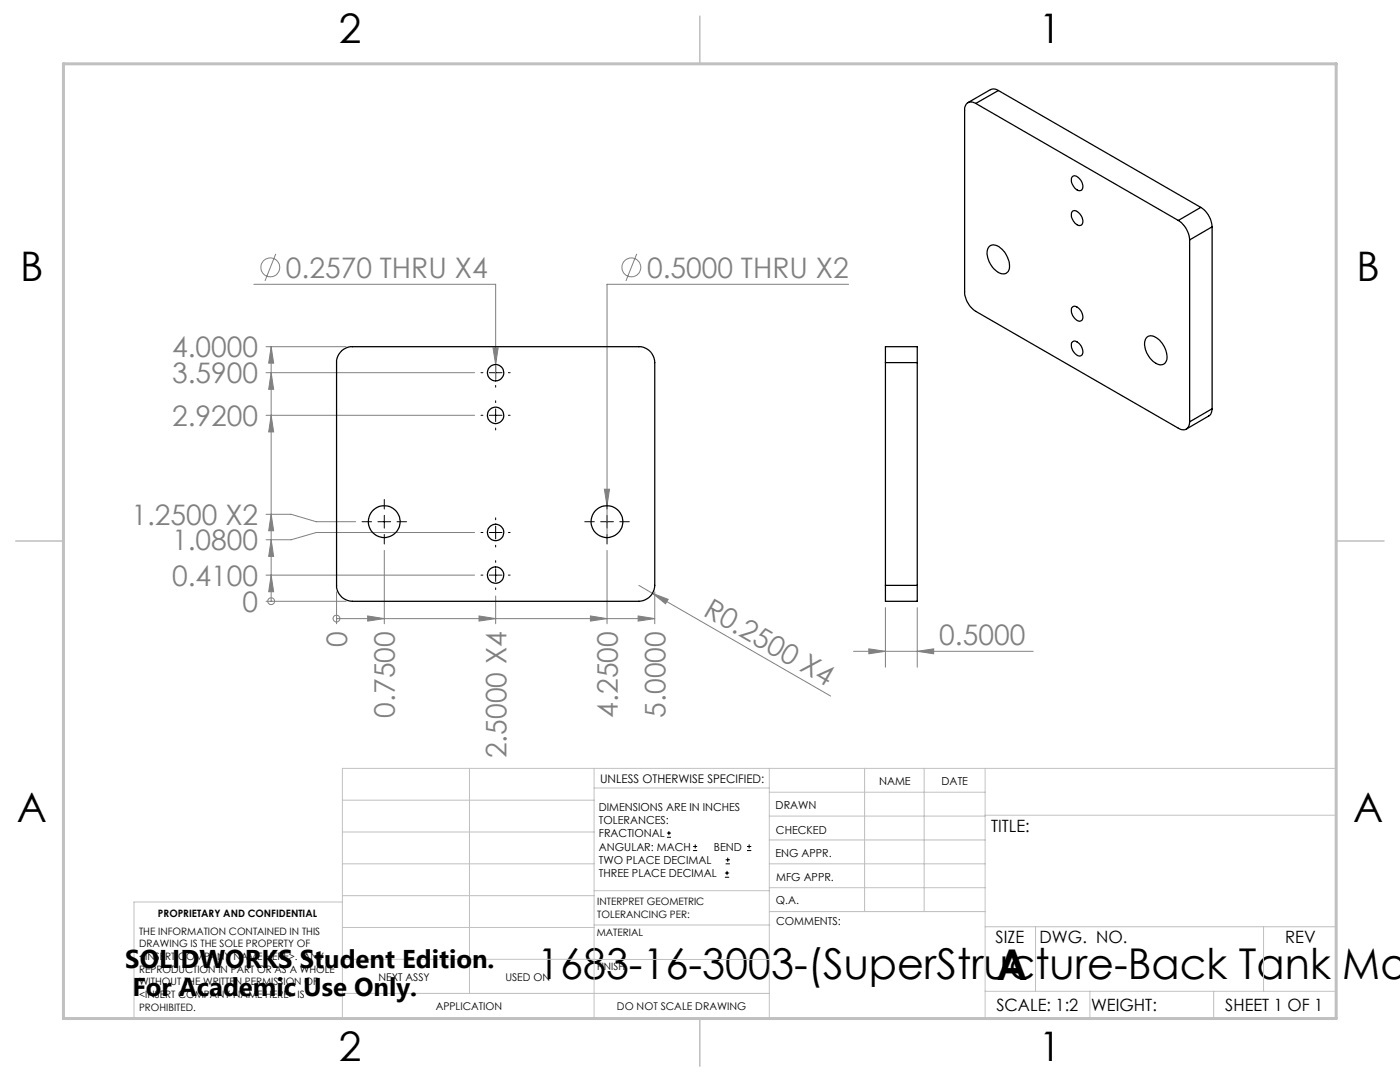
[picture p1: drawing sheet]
<svg xmlns="http://www.w3.org/2000/svg" width="279mm" height="216mm" viewBox="0 0 279 216" stroke-linecap="round" stroke-linejoin="round" font-family="sans-serif">
<g fill="none" stroke="#808080" stroke-width=".2">
<path d="M50.7 56.7h48.2v19.3M55 50.7l-2.1 5.4M127.1 50.7l-2.2 5.4M169.4 56.7h-48.3v50.6M53.1 74.4h41.6M53.1 69.2h16M54.1 69.2v50.8M54.1 74.4l.5 3.3h-1zM54.1 69.2l.5 3.3h-1zM98.4 69.4h1l-.5 3.3zM53.1 82.9h41.6M54.1 82.9l.5 3.3h-1z"/>
<path d="M120.6 97.6h1l-.5 3.3zM53.1 120h16M53.1 114.8h41.6M53.1 102.6h5l5 1.5h7.9M54.1 120h.1M54.1 114.8l.5 3.3h-1zM54.1 107.7l.5 3.3h-1zM54.1 102.6l.5 3.3h-1zM67.2 118.1v6.4M76.7 109.8v14.7M94.7 106.3h-31.6l-5 1.4h-5M98.9 118.9v5.6"/>
<path d="M121.1 109.8v14.7M127.5 116.8l2.7 1.6M130.2 118.4l3.2 1.2-.6 .9zM130.2 118.4l35.6 20.5M130.7 118.1v6.4M67.2 123.4h.1M67.2 123.4h63.5M73.4 122.9l3.3 .5-3.3 .5zM95.6 122.9l3.3 .5-3.3 .5zM117.8 122.9l3.3 .5-3.3 .5zM127.4 122.9l3.3 .5-3.3 .5zM170.4 130h35.8"/>
<path d="M173.4 129.5l3.3 .5-3.3 .5zM176.7 121.2v11.9M183.1 130l3.2-.5v1zM183.1 121.2v11.9"/>
<circle cx="53.9" cy="53.4" r="1.9"/>
<circle cx="126" cy="53.4" r="1.89"/>
<circle cx="54.1" cy="120" r=".68"/>
<circle cx="67.2" cy="123.4" r=".68"/>
</g>
<g fill="none" stroke="#000" stroke-width=".2">
<path d="M96 74.4h.4M97.6 74.4h2.6M98.9 71.5v.3M98.9 73.1v2.5M98.9 76.9v.4M98.9 80v.3M101.5 74.4h.3M76.7 99.7v1.9M96 82.9h.4M97.6 82.9h2.6M98.9 81.6v2.5M98.9 85.4v.4"/>
<path d="M101.5 82.9h.3M121.1 99.7v1.9M72.2 104.1h2M75.4 104.1h2.6M76.7 102.8v2.6M76.7 106.6v1.9M79.2 104.1h1.9M96 106.3h.4M96 114.8h.4M97.6 106.3h2.6M97.6 114.8h2.6M98.9 103.3v.4"/>
<path d="M98.9 105v2.5M98.9 108.8v.3M98.9 111.9v.3M98.9 113.5v2.5M98.9 117.3v.4M101.5 106.3h.3M101.5 114.8h.3M116.7 104.1h1.9M119.9 104.1h2.5M121.1 102.8v2.6M121.1 106.6v1.9M123.7 104.1h1.9"/>
<path d="M133.1 167.1h.8M133.1 166.2h.8M133.5 165.8v.9M138.3 169.7h.8M138.3 168.9h.8M138.7 168.5v.8M144.7 175h.8M144.7 174.2h.8M144.8 172.4h.9M144.8 171.6h.9M145.1 173.8v.8M145.2 171.1v.9"/>
<path d="M149.1 169.7h.8M149.1 168.9h.8M149.5 168.5v.8"/>
</g>
<g fill="none" stroke="#c0c0c0" stroke-width=".2">
<path d="M68.3 159.7h50.3M93.7 153.3v44.9M118.6 153.3v49.9M118.6 157.2h34.9M153.5 153.3v49.9M153.5 158.1h43.1M172.5 153.3v28.6M184.4 153.3v28.6M196.6 153.3v49.9M68.3 180h-41.6v23.2h240v-49.9h-198.4v49.9M68.3 178.7h50.3M68.3 172.4h50.3"/>
<path d="M68.3 166h50.3M118.6 177.7h35M153.5 167.6h43.1M153.5 162.8h43.1M153.5 172.4h43.1M153.5 177.1h43.1M196.6 162.7h70.1M68.3 198.2h85.2M68.3 191.4l85.2 .1M68.3 185.1h50.3M118.6 184.6h35M153.6 181.9h43"/>
<path d="M196.6 197.8h70.1M196.6 184.9h70.1M206.7 184.9v12.9M217.5 197.8v5.4M242.2 197.8v5.4M252.2 184.9v12.9"/>
</g>
<path d="M139.7 3.2v9.5M3.1 107.9h9.6M266.7 107.9h9.5M139.7 203.2v9.6" fill="none" stroke="#c0c0c0" stroke-width=".3"/>
<path d="M12.7 12.7h254v190.5h-254z" fill="none" stroke="#c0c0c0" stroke-width=".6"/>
<g fill="#808080">
<path d="M130.2 118.4l3.2 1.2-.6 .9z"/>
<path d="M54.1 114.8l.5 3.3h-1zM54.1 107.7l.5 3.3h-1zM54.1 102.6l.5 3.3h-1zM54.1 82.9l.5 3.3h-1zM54.1 74.4l.5 3.3h-1zM54.1 69.2l.5 3.3h-1z"/>
<path d="M73.4 122.9l3.3 .5-3.3 .5zM95.6 122.9l3.3 .5-3.3 .5zM117.8 122.9l3.3 .5-3.3 .5zM127.4 122.9l3.3 .5-3.3 .5z"/>
<path d="M120.6 97.6l.5 3.3 .5-3.3zM98.4 69.4l.5 3.3 .5-3.3zM173.4 129.5l3.3 .5-3.3 .5zM183.1 130l3.2-.5v1z"/>
</g>
<g fill="none" stroke="#000" stroke-width=".25">
<path d="M199.2 18.1l-.6-.3-.9 .1-4.6 2.6M199.2 18.1l-4.5 2.5M199.2 18.1l40.4 23.3M194.7 20.6a1.36 1.36 0 0 0-1.5-.1 1.36 1.36 0 0 0-.7 1.4v36.3a4.9 4.9 0 0 0 2.2 3.9l40.5 23.3a1.36 1.36 0 0 0 1.6 .2 1.36 1.36 0 0 0 .6-1.4M194.7 20.6l40.5 23.4M214 35.3a.98 .98 0 0 1 1.5 .4 1.61 1.61 0 0 1 .3 2.3 1.85 1.85 0 0 1-2-1.8zM197.3 49.3a1.8 1.8 0 0 1 2.7 .4 4.3 4.3 0 0 1 1.2 4.5 1.67 1.67 0 0 1-2.6-.3 3.9 3.9 0 0 1-1.3-4.6zM214.1 42.1a1.72 1.72 0 0 1 1.9 1.6 .81 .81 0 0 1 0 .9 .81 .81 0 0 1-.8 .3 2.26 2.26 0 0 1-1.2-2.6zM235.2 44a4.9 4.9 0 0 1 2.2 3.9M237.4 47.9v36.3M239.6 41.4a4.9 4.9 0 0 1 2.3 3.9M239.6 41.4l-4.4 2.6"/>
<path d="M241.9 45.3l-4.5 2.6M241.9 45.3v36.3M68.3 69.9l.3-.2a2.76 2.76 0 0 1 1.7-.5h57.2a3.2 3.2 0 0 1 3.2 3.2v44.4a3.2 3.2 0 0 1-3.2 3.2h-57.2a3.2 3.2 0 0 1-3.1-3.2v-44.4a3.2 3.2 0 0 1 1.1-2.5zM176.7 72.4v-3.2h6.4v3.2M176.7 72.4v44.4M176.7 72.4h6.4M183.1 72.4v44.4M213.9 68.4a.89 .89 0 0 1 1.5 .1 1.82 1.82 0 0 1 .4 2.4 1.21 1.21 0 0 1-1.6-.7l-.3-.8zM213.9 61.4a.89 .89 0 0 1 1.5 .2 1.82 1.82 0 0 1 .4 2.4 1.21 1.21 0 0 1-1.6-.8l-.3-.8zM228.8 67.4a1.43 1.43 0 0 1 2 0 4.6 4.6 0 0 1 2 4.6 1.44 1.44 0 0 1-2.4 .3 4.4 4.4 0 0 1-1.8-4.7zM241.9 81.6l-.2 .9-.4 .4-4.6 2.7M241.9 81.6l-4.5 2.6"/>
<path d="M176.7 116.8v3.2h6.4v-3.2M176.7 116.8h6.4"/>
<circle cx="98.9" cy="74.4" r="1.64"/>
<circle cx="98.9" cy="82.9" r="1.65"/>
<circle cx="76.7" cy="104.1" r="3.2"/>
<circle cx="98.9" cy="106.2" r="1.65"/>
<circle cx="98.9" cy="114.8" r="1.64"/>
<circle cx="121.1" cy="104.1" r="3.2"/>
</g>
<g font-size="8.5">
<text x="107.2" y="195.4">1683-16-3003-(SuperStructure-Back Tank Mo</text>
<text x="198.9" y="195.5">A</text>
</g>
<g font-size="8.1">
<text x="67.6" y="8.5">2</text>
<text x="207.3" y="8.5">1</text>
<text x="4" y="56.2">B</text>
<text x="270.7" y="56.2">B</text>
<text x="3.3" y="164.1">A</text>
<text x="270" y="164.1">A</text>
<text x="67.6" y="211.7">2</text>
<text x="207.3" y="211.7">1</text>
</g>
<g font-size="5.6" fill="#808080">
<text x="57.1" y="55.5">0.2570 THRU X4</text>
<text x="129.1" y="55.5">0.5000 THRU X2</text>
<text x="34.4" y="71.3">4.0000</text>
<text x="34.4" y="76.5">3.5900</text>
<text x="34.4" y="85">2.9200</text>
<text x="26.2" y="104.7">1.2500 X2</text>
<text x="34.4" y="109.8">1.0800</text>
<text x="34.4" y="116.9">0.4100</text>
<text x="48.4" y="122.1">0</text>
<text x="140.1" y="122.7" transform="rotate(30 140.1 122.7)">R0.2500 X4</text>
<text x="69.3" y="129.1" transform="rotate(-90 69.3 129.1)">0</text>
<text x="187.4" y="128.7">0.5000</text>
<text x="78.8" y="143.2" transform="rotate(-90 78.8 143.2)">0.7500</text>
<text x="123.3" y="143.2" transform="rotate(-90 123.3 143.2)">4.2500</text>
<text x="132.8" y="143.2" transform="rotate(-90 132.8 143.2)">5.0000</text>
<text x="101.1" y="151.3" transform="rotate(-90 101.1 151.3)">2.5000 X4</text>
</g>
<g font-size="5.1">
<text x="25" y="193.2">SOLIDWORKS Student Edition.</text>
<text x="26.4" y="198.8">For Academic Use Only.</text>
</g>
<g font-size="3.4">
<text x="197.8" y="166">TITLE:</text>
<text x="198.7" y="188.1">SIZE</text>
<text x="207.5" y="188.1">DWG. NO.</text>
<text x="256.5" y="188.2">REV</text>
<text x="198.8" y="201.7">SCALE: 1:2</text>
<text x="217.7" y="201.8">WEIGHT:</text>
<text x="244.5" y="201.7">SHEET 1 OF 1</text>
</g>
<text font-size="2.4" x="119.8" y="156.2">UNLESS OTHERWISE SPECIFIED:</text>
<g font-size="2.2">
<text x="119.5" y="161.8">DIMENSIONS ARE IN INCHES</text>
<text x="154.8" y="161.4">DRAWN</text>
<text x="175.4" y="156.6">NAME</text>
<text x="187.9" y="156.7">DATE</text>
<text x="119.5" y="164.4">TOLERANCES:</text>
<text x="119.5" y="167.1">FRACTIONAL</text>
<text x="154.9" y="166.3">CHECKED</text>
<text x="119.5" y="169.7">ANGULAR: MACH</text>
<text x="119.5" y="172.4">TWO PLACE DECIMAL</text>
<text x="142.5" y="169.7">BEND</text>
<text x="154.8" y="171">ENG APPR.</text>
<text x="119.5" y="175">THREE PLACE DECIMAL</text>
<text x="154.9" y="175.7">MFG APPR.</text>
<text x="154.9" y="180.4">Q.A.</text>
<text x="154.9" y="184.6">COMMENTS:</text>
</g>
<g font-size="2.1">
<text x="75.5" y="195.7">NEXT ASSY</text>
<text x="100.9" y="195.7">USED ON</text>
<text x="86.9" y="201.5">APPLICATION</text>
<text x="123.1" y="201.6">DO NOT SCALE DRAWING</text>
</g>
<g font-size="2">
<text x="31.5" y="182.9">PROPRIETARY AND CONFIDENTIAL</text>
<text x="119.2" y="180.6">INTERPRET GEOMETRIC</text>
<text x="119.2" y="183.1">TOLERANCING PER:</text>
<text x="27.8" y="186.5">THE INFORMATION CONTAINED IN THIS</text>
<text x="27.8" y="189">DRAWING IS THE SOLE PROPERTY OF</text>
<text x="27.8" y="191.6">&lt;INSERT COMPANY NAME HERE&gt;. ANY</text>
<text x="119.1" y="186.7">MATERIAL</text>
<text x="27.8" y="194.1">REPRODUCTION IN PART OR AS A WHOLE</text>
<text x="27.8" y="196.6">WITHOUT THE WRITTEN PERMISSION OF</text>
<text x="119.1" y="193.5">FINISH</text>
<text x="27.8" y="199.1">&lt;INSERT COMPANY NAME HERE&gt; IS</text>
<text x="27.8" y="201.7">PROHIBITED.</text>
</g>
</svg>
